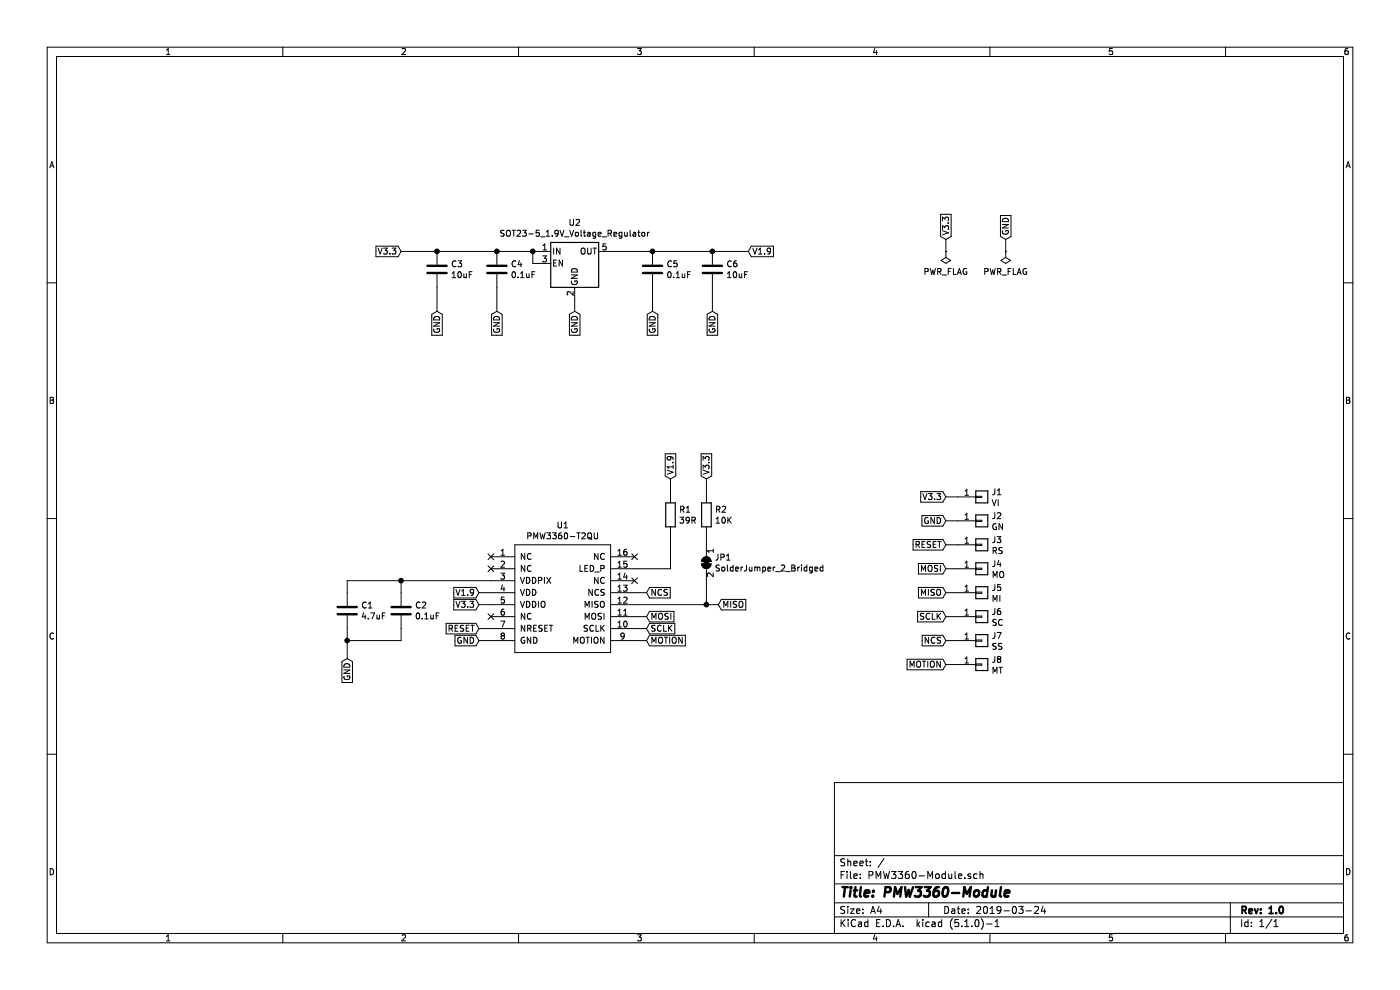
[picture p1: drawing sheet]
EESchema Schematic File Version 4
LIBS:PMW3360-Module-cache
EELAYER 29 0
EELAYER END
$Descr A4 11693 8268
encoding utf-8
Sheet 1 1
Title "PMW3360-Module"
Date "2019-03-24"
Rev "1.0"
Comp ""
Comment1 ""
Comment2 ""
Comment3 ""
Comment4 ""
$EndDescr
$Comp
L PMW3360-T2QU:PMW3360-T2QU U1
U 1 1
P 4700 5000
F 0 "U1" H 4700 5615 50  0000 C CNN
F 1 "PMW3360-T2QU" H 4700 5524 50  0000 C CNN
F 2 "Footprints:PMW3360-T2QU" H 4450 5000 50  0001 C CNN
F 3 "" H 4450 5000 50  0001 C CNN
	1    4700 5000
	1    0    0    -1  
$EndComp
$Comp
L Device:C C1
U 1 1
P 2900 5100
F 0 "C1" H 3015 5146 50  0000 L CNN
F 1 "4.7uF" H 3015 5055 50  0000 L CNN
F 2 "Footprints:1608" H 2938 4950 50  0001 C CNN
F 3 "" H 2900 5100 50  0001 C CNN
	1    2900 5100
	1    0    0    -1  
$EndComp
$Comp
L Device:C C2
U 1 1
P 3350 5100
F 0 "C2" H 3465 5146 50  0000 L CNN
F 1 "0.1uF" H 3465 5055 50  0000 L CNN
F 2 "Footprints:1608" H 3388 4950 50  0001 C CNN
F 3 "" H 3350 5100 50  0001 C CNN
	1    3350 5100
	1    0    0    -1  
$EndComp
$Comp
L Device:R R2
U 1 1
P 5900 4300
F 0 "R2" H 5970 4346 50  0000 L CNN
F 1 "10K" H 5970 4255 50  0000 L CNN
F 2 "Footprints:1608" V 5830 4300 50  0001 C CNN
F 3 "" H 5900 4300 50  0001 C CNN
	1    5900 4300
	1    0    0    -1  
$EndComp
$Comp
L Connector_Generic:Conn_01x01 J1
U 1 1
P 8200 4150
F 0 "J1" H 8280 4192 50  0000 L CNN
F 1 "VI" H 8280 4101 50  0000 L CNN
F 2 "Footprints:Wirepad" H 8200 4150 50  0001 C CNN
F 3 "" H 8200 4150 50  0001 C CNN
	1    8200 4150
	1    0    0    -1  
$EndComp
NoConn ~ 4100 4650
NoConn ~ 4100 4750
NoConn ~ 4100 5150
NoConn ~ 5300 4850
NoConn ~ 5300 4650
Wire Wire Line
	2900 4850 2900 4950
Wire Wire Line
	3350 4950 3350 4850
Wire Wire Line
	2900 4850 3350 4850
Connection ~ 3350 4850
Wire Wire Line
	3350 4850 4100 4850
Wire Wire Line
	3350 5250 3350 5350
Wire Wire Line
	3350 5350 2900 5350
Wire Wire Line
	2900 5350 2900 5250
Wire Wire Line
	2900 5350 2900 5500
Connection ~ 2900 5350
Text GLabel 2900 5500 3    50   Input ~ 0
GND
$Comp
L Device:R R1
U 1 1
P 5600 4300
F 0 "R1" H 5670 4346 50  0000 L CNN
F 1 "39R" H 5670 4255 50  0000 L CNN
F 2 "Footprints:1608" V 5530 4300 50  0001 C CNN
F 3 "" H 5600 4300 50  0001 C CNN
	1    5600 4300
	1    0    0    -1  
$EndComp
Wire Wire Line
	5300 4750 5600 4750
Wire Wire Line
	5600 4750 5600 4450
Text GLabel 4000 5350 0    50   Input ~ 0
GND
Wire Wire Line
	4100 5350 4000 5350
Text GLabel 5400 5350 2    50   Input ~ 0
MOTION
Text GLabel 5400 5250 2    50   Input ~ 0
SCLK
Text GLabel 5400 5150 2    50   Input ~ 0
MOSI
Text GLabel 6000 5050 2    50   Input ~ 0
MISO
Text GLabel 5400 4950 2    50   Input ~ 0
NCS
Wire Wire Line
	5400 5150 5300 5150
Wire Wire Line
	5300 5250 5400 5250
Wire Wire Line
	5400 5350 5300 5350
Wire Wire Line
	5400 4950 5300 4950
Text GLabel 5600 4000 1    50   Input ~ 0
V1.9
Wire Wire Line
	5900 4150 5900 4000
Text GLabel 4000 4950 0    50   Input ~ 0
V1.9
Text GLabel 4000 5050 0    50   Input ~ 0
V3.3
Text GLabel 4000 5250 0    50   Input ~ 0
RESET
Wire Wire Line
	4100 5250 4000 5250
Wire Wire Line
	4100 5050 4000 5050
Wire Wire Line
	4100 4950 4000 4950
$Comp
L Regulator_Linear:TLV70019_SOT23-5 U2
U 1 1
P 4800 2200
F 0 "U2" H 4800 2542 50  0000 C CNN
F 1 "SOT23-5_1.9V_Voltage_Regulator" H 4800 2451 50  0000 C CNN
F 2 "Package_TO_SOT_SMD:SOT-23-5" H 4800 2525 50  0001 C CIN
F 3 "" H 4800 2250 50  0001 C CNN
	1    4800 2200
	1    0    0    -1  
$EndComp
$Comp
L Device:C C5
U 1 1
P 5450 2250
F 0 "C5" H 5565 2296 50  0000 L CNN
F 1 "0.1uF" H 5565 2205 50  0000 L CNN
F 2 "Footprints:1608" H 5488 2100 50  0001 C CNN
F 3 "" H 5450 2250 50  0001 C CNN
	1    5450 2250
	1    0    0    -1  
$EndComp
$Comp
L Device:C C6
U 1 1
P 5950 2250
F 0 "C6" H 6065 2296 50  0000 L CNN
F 1 "10uF" H 6065 2205 50  0000 L CNN
F 2 "Footprints:1608" H 5988 2100 50  0001 C CNN
F 3 "" H 5950 2250 50  0001 C CNN
	1    5950 2250
	1    0    0    -1  
$EndComp
$Comp
L Device:C C4
U 1 1
P 4150 2250
F 0 "C4" H 4265 2296 50  0000 L CNN
F 1 "0.1uF" H 4265 2205 50  0000 L CNN
F 2 "Footprints:1608" H 4188 2100 50  0001 C CNN
F 3 "" H 4150 2250 50  0001 C CNN
	1    4150 2250
	1    0    0    -1  
$EndComp
$Comp
L Device:C C3
U 1 1
P 3650 2250
F 0 "C3" H 3765 2296 50  0000 L CNN
F 1 "10uF" H 3765 2205 50  0000 L CNN
F 2 "Footprints:1608" H 3688 2100 50  0001 C CNN
F 3 "" H 3650 2250 50  0001 C CNN
	1    3650 2250
	1    0    0    -1  
$EndComp
Wire Wire Line
	5950 2100 5450 2100
Connection ~ 5450 2100
Wire Wire Line
	5450 2100 5100 2100
Wire Wire Line
	4500 2100 4450 2100
Connection ~ 4150 2100
Wire Wire Line
	4150 2100 3650 2100
Wire Wire Line
	4500 2200 4450 2200
Wire Wire Line
	4450 2200 4450 2100
Connection ~ 4450 2100
Wire Wire Line
	4450 2100 4150 2100
Text GLabel 5950 2600 3    50   Input ~ 0
GND
Text GLabel 5450 2600 3    50   Input ~ 0
GND
Text GLabel 4800 2600 3    50   Input ~ 0
GND
Text GLabel 4150 2600 3    50   Input ~ 0
GND
Text GLabel 3650 2600 3    50   Input ~ 0
GND
Wire Wire Line
	4800 2500 4800 2600
Wire Wire Line
	5950 2400 5950 2600
Wire Wire Line
	5450 2400 5450 2600
Wire Wire Line
	4150 2400 4150 2600
Wire Wire Line
	3650 2400 3650 2600
Text GLabel 3350 2100 0    50   Input ~ 0
V3.3
Wire Wire Line
	3650 2100 3350 2100
Connection ~ 3650 2100
Text GLabel 6250 2100 2    50   Input ~ 0
V1.9
Wire Wire Line
	6250 2100 5950 2100
Connection ~ 5950 2100
Wire Wire Line
	5600 4000 5600 4150
Text GLabel 5900 4000 1    50   Input ~ 0
V3.3
$Comp
L Jumper:SolderJumper_2_Bridged JP1
U 1 1
P 5900 4700
F 0 "JP1" V 5854 4768 50  0000 L CNN
F 1 "SolderJumper_2_Bridged" V 5945 4768 50  0000 L CNN
F 2 "Jumper:SolderJumper-2_P1.3mm_Bridged_Pad1.0x1.5mm" H 5900 4700 50  0001 C CNN
F 3 "~" H 5900 4700 50  0001 C CNN
	1    5900 4700
	0    1    1    0   
$EndComp
Wire Wire Line
	5300 5050 5900 5050
Wire Wire Line
	5900 4450 5900 4550
Wire Wire Line
	5900 4850 5900 5050
Connection ~ 5900 5050
Wire Wire Line
	5900 5050 6000 5050
Text GLabel 7900 4150 0    50   Input ~ 0
V3.3
Wire Wire Line
	8000 4150 7900 4150
Text GLabel 7900 4350 0    50   Input ~ 0
GND
$Comp
L Connector_Generic:Conn_01x01 J2
U 1 1
P 8200 4350
F 0 "J2" H 8280 4392 50  0000 L CNN
F 1 "GN" H 8280 4301 50  0000 L CNN
F 2 "Footprints:Wirepad" H 8200 4350 50  0001 C CNN
F 3 "" H 8200 4350 50  0001 C CNN
	1    8200 4350
	1    0    0    -1  
$EndComp
Wire Wire Line
	8000 4350 7900 4350
Text GLabel 7900 4550 0    50   Input ~ 0
RESET
$Comp
L Connector_Generic:Conn_01x01 J3
U 1 1
P 8200 4550
F 0 "J3" H 8280 4592 50  0000 L CNN
F 1 "RS" H 8280 4501 50  0000 L CNN
F 2 "Footprints:Wirepad" H 8200 4550 50  0001 C CNN
F 3 "" H 8200 4550 50  0001 C CNN
	1    8200 4550
	1    0    0    -1  
$EndComp
Wire Wire Line
	8000 4550 7900 4550
$Comp
L Connector_Generic:Conn_01x01 J4
U 1 1
P 8200 4750
F 0 "J4" H 8280 4792 50  0000 L CNN
F 1 "MO" H 8280 4701 50  0000 L CNN
F 2 "Footprints:Wirepad" H 8200 4750 50  0001 C CNN
F 3 "" H 8200 4750 50  0001 C CNN
	1    8200 4750
	1    0    0    -1  
$EndComp
Text GLabel 7900 4750 0    50   Input ~ 0
MOSI
Wire Wire Line
	8000 4750 7900 4750
Text GLabel 7900 4950 0    50   Input ~ 0
MISO
$Comp
L Connector_Generic:Conn_01x01 J5
U 1 1
P 8200 4950
F 0 "J5" H 8280 4992 50  0000 L CNN
F 1 "MI" H 8280 4901 50  0000 L CNN
F 2 "Footprints:Wirepad" H 8200 4950 50  0001 C CNN
F 3 "" H 8200 4950 50  0001 C CNN
	1    8200 4950
	1    0    0    -1  
$EndComp
Wire Wire Line
	8000 4950 7900 4950
Text GLabel 7900 5150 0    50   Input ~ 0
SCLK
$Comp
L Connector_Generic:Conn_01x01 J6
U 1 1
P 8200 5150
F 0 "J6" H 8280 5192 50  0000 L CNN
F 1 "SC" H 8280 5101 50  0000 L CNN
F 2 "Footprints:Wirepad" H 8200 5150 50  0001 C CNN
F 3 "" H 8200 5150 50  0001 C CNN
	1    8200 5150
	1    0    0    -1  
$EndComp
Wire Wire Line
	8000 5150 7900 5150
Text GLabel 7900 5350 0    50   Input ~ 0
NCS
$Comp
L Connector_Generic:Conn_01x01 J7
U 1 1
P 8200 5350
F 0 "J7" H 8280 5392 50  0000 L CNN
F 1 "SS" H 8280 5301 50  0000 L CNN
F 2 "Footprints:Wirepad" H 8200 5350 50  0001 C CNN
F 3 "" H 8200 5350 50  0001 C CNN
	1    8200 5350
	1    0    0    -1  
$EndComp
Wire Wire Line
	8000 5350 7900 5350
Text GLabel 7900 5550 0    50   Input ~ 0
MOTION
$Comp
L Connector_Generic:Conn_01x01 J8
U 1 1
P 8200 5550
F 0 "J8" H 8280 5592 50  0000 L CNN
F 1 "MT" H 8280 5501 50  0000 L CNN
F 2 "Footprints:Wirepad" H 8200 5550 50  0001 C CNN
F 3 "" H 8200 5550 50  0001 C CNN
	1    8200 5550
	1    0    0    -1  
$EndComp
Wire Wire Line
	8000 5550 7900 5550
Text GLabel 7900 2000 1    50   Input ~ 0
V3.3
Text GLabel 8400 2000 1    50   Input ~ 0
GND
Wire Wire Line
	8400 2000 8400 2100
Wire Wire Line
	7900 2000 7900 2100
$Comp
L power:PWR_FLAG #FLG0101
U 1 1
P 7900 2100
F 0 "#FLG0101" H 7900 2175 50  0001 C CNN
F 1 "PWR_FLAG" H 7900 2273 50  0000 C CNN
F 2 "" H 7900 2100 50  0001 C CNN
F 3 "~" H 7900 2100 50  0001 C CNN
	1    7900 2100
	-1   0    0    1   
$EndComp
$Comp
L power:PWR_FLAG #FLG0102
U 1 1
P 8400 2100
F 0 "#FLG0102" H 8400 2175 50  0001 C CNN
F 1 "PWR_FLAG" H 8400 2273 50  0000 C CNN
F 2 "" H 8400 2100 50  0001 C CNN
F 3 "~" H 8400 2100 50  0001 C CNN
	1    8400 2100
	-1   0    0    1   
$EndComp
$EndSCHEMATC
